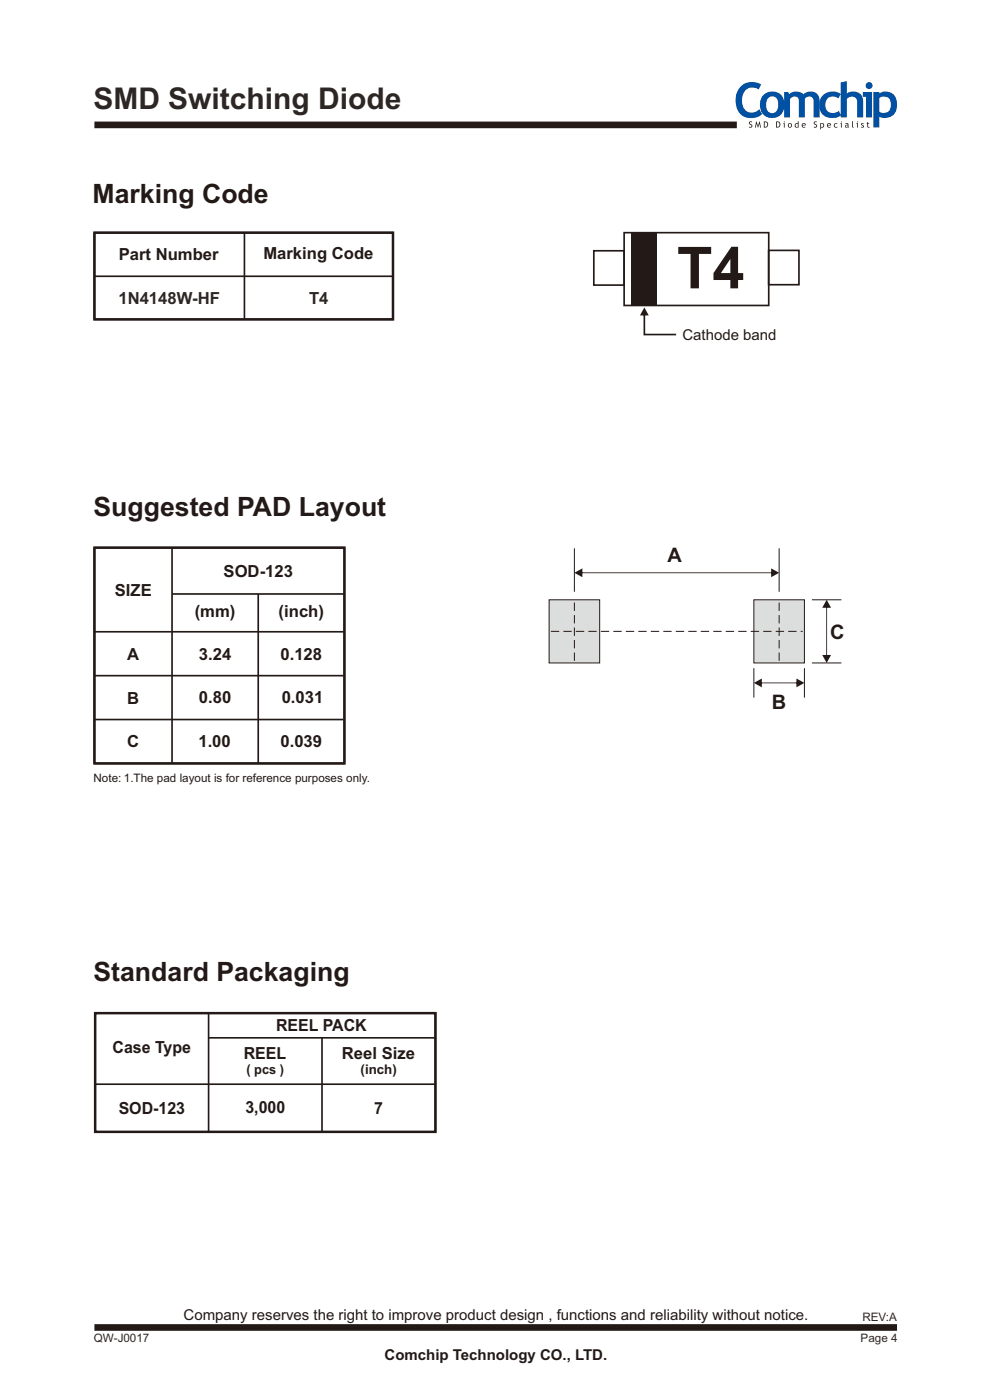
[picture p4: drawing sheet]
<svg xmlns="http://www.w3.org/2000/svg" width="210mm" height="297mm" viewBox="0 0 210 297" stroke-linecap="round" stroke-linejoin="round" font-family="sans-serif">
<path d="M20 58.5h63.1M20 49.3h63.2v18.4h-63.2zM51.8 49.3v18.4M132.2 49.3h30.6v15.4h-30.6z" fill="none" stroke="#231916" stroke-width=".35"/>
<path d="M133.8 49.3h5.4v15.4h-5.4z" fill-rule="evenodd" fill="#231916"/>
<path d="M125.8 53.1h6.4v7.3h-6.4zM162.8 53.1h6.4v7.2h-6.4z" fill="none" stroke="#231916" stroke-width=".35"/>
<path d="M136.5 65.2l.9 1.6h-1.8zM136.3 66.7h.4v4.2l-.2 .2-.2-.2zM136.3 70.9l.2 .2h-.2zM136.5 70.7h6.7v.4h-6.7z" fill="#231916"/>
<path d="M20 26.5h136.1M20 281.3h170" fill="none" stroke="#231916" stroke-width="1.4" stroke-linecap="butt"/>
<g fill="#0051a4">
<path d="M157.1 18.1a3.7 3.7 0 0 1 4.1-.2l-.5 1.1a2.17 2.17 0 0 0-2.4-.2 2.17 2.17 0 0 0-1.1 2 2.32 2.32 0 0 0 2.4 3l.7-.2 .5-.5 .6 1.1a3.4 3.4 0 0 1-3.8 .5 3.4 3.4 0 0 1-1.8-3.5l.2-1.5 .5-.8z"/>
<path d="M166.1 19.5h.8l.3 .5a2.19 2.19 0 0 1 3 0 1.98 1.98 0 0 1 2.1-.5 1.98 1.98 0 0 1 1.3 1.8v3.6h-1.3v-3.4a.99 .99 0 0 0-.7-1 .99 .99 0 0 0-1.1 .5v3.9h-1.3v-3.6a.98 .98 0 0 0-.8-.8 .98 .98 0 0 0-1.1 .5v3.9h-1.2z"/>
<path d="M174.3 20.2a3.1 3.1 0 0 1 3.8-.3l-.5 1a1.72 1.72 0 0 0-2.8 1.2 1.72 1.72 0 0 0 2.6 1.6l.3-.2 .4 1a3.1 3.1 0 0 1-4.3-.9 3.2 3.2 0 0 1 .5-3.4z"/>
<path d="M178.1 17.5l1.2-.3v2.6a2.12 2.12 0 0 1 2.3-.2 2.12 2.12 0 0 1 1.2 2v3.3h-1.2v-3.3a1.2 1.2 0 0 0-1-1.1 1.2 1.2 0 0 0-1.3 .5v3.9h-1.2z"/>
<path d="M161.7 20.2a2.63 2.63 0 0 1 3.2-.5 2.63 2.63 0 0 1 1.2 3 2.62 2.62 0 0 1-3.1 2.3 2.62 2.62 0 0 1-2-3.3l.2-.8zM162.8 20.7a2.38 2.38 0 0 0 0 3.1 1.37 1.37 0 0 0 1.6-.1 1.37 1.37 0 0 0 .4-1.5 1.34 1.34 0 0 0-.3-1.4 1.34 1.34 0 0 0-1.5-.3z"/>
<path d="M183.4 18.1a.73 .73 0 0 1 1.4 0 .73 .73 0 0 1-1.4 0zM182.7 19.5h2v5.4h-1.3v-4.4h-.7z"/>
<path d="M185 19.5h1.3v.4a2.39 2.39 0 0 1 2.6-.1 2.39 2.39 0 0 1 1.1 2.4 2.59 2.59 0 0 1-3.7 2.6v2.2h-1.3zM186.3 20.8v2.9a1.53 1.53 0 0 0 1.7 .1 1.53 1.53 0 0 0 .7-1.6 1.47 1.47 0 0 0-.7-1.6 1.47 1.47 0 0 0-1.7 .2z"/>
</g>
<g fill="#231916">
<path d="M158.7 25.8h.6l-.1 .1h-.3v.3a.44 .44 0 0 1 .4 .6 .44 .44 0 0 1-.7 .2l.2-.1a.24 .24 0 0 0 .3-.1 .24 .24 0 0 0-.1-.3l-.4-.3z"/>
<path d="M160.2 25.7l.4 1 .3-1 .3 1.3h-.2l-.1-.8-.3 .9-.4-.9-.1 .8h-.2z"/>
<path d="M172.5 25.8h.5v.1h-.4v.3a.44 .44 0 0 1 .5 .6 .44 .44 0 0 1-.7 .2l.1-.1a.24 .24 0 0 0 .4-.1 .24 .24 0 0 0-.2-.3l-.3-.3z"/>
<path d="M176.7 26.2l.5-.1 .2 .1-.1 .1a.34 .34 0 0 0-.4 0 .34 .34 0 0 0 0 .5 .34 .34 0 0 0 .4 0l.1 .2a.5 .5 0 0 1-.7-.1 .5 .5 0 0 1 0-.7z"/>
<path d="M180.5 25.7h.1v1l.2 .4-.3-.2z"/>
<path d="M182.5 26.1h.4v.2l-.3-.1v.2a.36 .36 0 0 1 .4 .5 .36 .36 0 0 1-.6 .1v-.2l.3 .1 .1-.1-.4-.4z"/>
<path d="M183.7 25.9l.2-.1v.3h.2v.1h-.2v.5l.3 .3h-.3l-.2-.1v-.7h-.1z"/>
<path d="M161.8 25.7a.7 .7 0 0 1 .9 .7 .7 .7 0 0 1-.9 .6zM162 25.9v1a.49 .49 0 0 0 .5-.5 .49 .49 0 0 0-.5-.5z"/>
<path d="M164.4 25.7a.7 .7 0 0 1 .9 .7 .7 .7 0 0 1-.9 .6zM164.6 25.9v1a.49 .49 0 0 0 .5-.5 .49 .49 0 0 0-.5-.5z"/>
<path d="M166 25.8a.1 .1 0 0 1 .2 0 .1 .1 0 0 1-.2 0zM165.9 26.1h.3v.9h-.2v-.8z"/>
<path d="M166.9 26.5a.47 .47 0 0 1 .9 0 .47 .47 0 0 1-.9 0zM167.1 26.3v.5l.2 .1a.32 .32 0 0 0 .2-.4 .32 .32 0 0 0-.4-.2z"/>
<path d="M168.5 26.2l.5-.1v-.4h.2v1.3h-.2a.46 .46 0 0 1-.6-.2 .46 .46 0 0 1 .1-.6zM168.6 26.3l-.1 .5 .5 .1v-.6z"/>
<path d="M169.9 26.2a.42 .42 0 0 1 .6-.1 .42 .42 0 0 1 .2 .5h-.7l.2 .3 .3-.1 .1 .2a.5 .5 0 0 1-.7-.1 .5 .5 0 0 1 0-.7zM170.1 26.3l-.1 .2h.5l-.1-.3z"/>
<path d="M173.7 26.1l.2 .1a.46 .46 0 0 1 .7 .4 .46 .46 0 0 1-.7 .4v.4h-.2zM173.9 26.3l.1 .6a.34 .34 0 0 0 .4-.3 .34 .34 0 0 0-.4-.4z"/>
<path d="M175.3 26.2a.42 .42 0 0 1 .5-.1 .42 .42 0 0 1 .2 .5h-.7l.2 .3 .4-.1v.2a.5 .5 0 0 1-.6-.1 .5 .5 0 0 1 0-.7zM175.4 26.3l-.1 .2h.6l-.2-.3z"/>
<path d="M178.1 25.8a.1 .1 0 0 1 .2 0 .1 .1 0 0 1-.2 0zM178 26.1h.3v.9h-.2v-.8z"/>
<path d="M179 26.2a.42 .42 0 0 1 .7 .3l.1 .6-.2-.2-.3 .2a.33 .33 0 0 1-.3-.5 .33 .33 0 0 1 .4-.2l.1 .1v-.2h-.4zM179.2 26.6v.3l.3-.1v-.2z"/>
<path d="M181.5 25.8a.1 .1 0 0 1 .2 0 .1 .1 0 0 1-.2 0zM181.4 26.1h.3v.9h-.2v-.8z"/>
</g>
<path d="M20 49.3h63.2v18.4h-63.2zM20 116.1h53v45.7h-53zM20.2 214.7h72v25.2h-72z" fill="none" stroke="#231916" stroke-width=".53"/>
<g fill="none" stroke="#231916" stroke-width=".35">
<path d="M20 116.1h53v45.7h-53zM36.4 116.1v45.7M20 133.9h52.8M36.4 125.9h36.6M54.7 125.9v35.9M20 152.5h52.8M20 143.2h52.8M20 214.7h72.2M20.2 214.7v25.2M44.2 214.7v25.2M44.2 219.9h48M68.2 219.9v19.8"/>
<path d="M92.2 214.6v25.3h-72.2M20.2 229.8h72"/>
</g>
<path d="M116.3 127.1h10.7v13.4h-10.7z" fill-rule="evenodd" fill="#dcdddd" stroke="#231916" stroke-width=".21"/>
<path d="M121.7 121.4l1.6-.9v1.8zM123.2 121.3h40.3v.2h-40.3zM163.3 120.5l1.7 .9-1.7 .9z" fill="#231916"/>
<path d="M121.7 116.2v9.2M165 116.2v9.2" fill="none" stroke="#231916" stroke-width=".21"/>
<path d="M159.7 127.1h10.7v13.4h-10.7z" fill-rule="evenodd" fill="#dcdddd" stroke="#231916" stroke-width=".21"/>
<path d="M116.7 133.8h53.3M121.7 140v-12.4M165 140v-12.4" fill="none" stroke="#231916" stroke-width=".21" stroke-dasharray="1.8 .9" stroke-linecap="butt"/>
<path d="M159.7 141.6v6.2M170.4 141.6v6.2" fill="none" stroke="#231916" stroke-width=".21"/>
<path d="M159.7 144.7l1.7-.9v1.9zM161.2 144.6h7.6v.2h-7.6zM168.7 143.8l1.7 .9-1.7 1z" fill="#231916"/>
<path d="M172 127.1h6.2M172 140.5h6.2" fill="none" stroke="#231916" stroke-width=".21"/>
<path d="M174.2 138.8h1.8l-.9 1.7zM175 128.6h.2v10.3h-.2zM175.1 127.1l.9 1.7h-1.8z" fill="#231916"/>
<text font-size="12.3" fill="#231916" x="143.4" y="61.1">T4</text>
<text font-size="6.3" fill="#2c2724" x="19.8" y="23.1">SMD Switching Diode</text>
<g font-size="5.6" fill="#231916">
<text x="19.6" y="43">Marking Code</text>
<text x="19.8" y="109.3">Suggested PAD Layout</text>
<text x="19.8" y="207.9">Standard Packaging</text>
</g>
<g font-size="4.2" fill="#231916">
<text x="141.4" y="119.1">A</text>
<text x="175.9" y="135.3">C</text>
<text x="163.5" y="150.2">B</text>
</g>
<g font-size="3.5" fill="#231916">
<text x="25.1" y="55.2">Part Number</text>
<text x="55.8" y="54.8">Marking Code</text>
<text x="47.4" y="122.2">SOD-123</text>
<text x="24.3" y="126.2">SIZE</text>
<text x="41.3" y="130.8">(mm)</text>
<text x="59" y="130.8">(inch)</text>
<text x="27" y="139.8">A</text>
<text x="42.1" y="139.8">3.24</text>
<text x="59.4" y="139.8">0.128</text>
<text x="26.9" y="149.1">B</text>
<text x="42.1" y="149.1">0.80</text>
<text x="59.7" y="149.1">0.031</text>
<text x="27" y="158.4">C</text>
<text x="42" y="158.4">1.00</text>
<text x="59.4" y="158.4">0.039</text>
<text x="58.5" y="218.6">REEL PACK</text>
<text x="23.8" y="223.2">Case Type</text>
<text x="51.6" y="224.5">REEL</text>
<text x="72.4" y="224.5">Reel Size</text>
<text x="25.1" y="236.1">SOD-123</text>
<text x="52" y="235.8">3,000</text>
<text x="79.3" y="236.1">7</text>
</g>
<g font-size="3.5" fill="#2c2724">
<text x="25.1" y="64.4">1N4148W-HF</text>
<text x="65.4" y="64.4">T4</text>
</g>
<g font-size="3.2" fill="#231916">
<text x="144.6" y="72">Cathode band</text>
<text x="38.9" y="279.7">Company reserves the right to improve product design , functions and reliability without notice.</text>
<text x="81.5" y="288.3">Comchip Technology CO., LTD.</text>
</g>
<g font-size="2.8" fill="#231916">
<text x="52.2" y="227.6">( pcs )</text>
<text x="76.4" y="227.6">(inch)</text>
</g>
<text font-size="2.5" fill="#231916" x="19.8" y="165.7">Note: 1.The pad layout is for reference purposes only.</text>
<g font-size="2.5" fill="#2c2724">
<text x="182.7" y="280">REV:A</text>
<text x="19.9" y="284.5">QW-J0017</text>
<text x="182.3" y="284.4">Page 4</text>
</g>
</svg>
